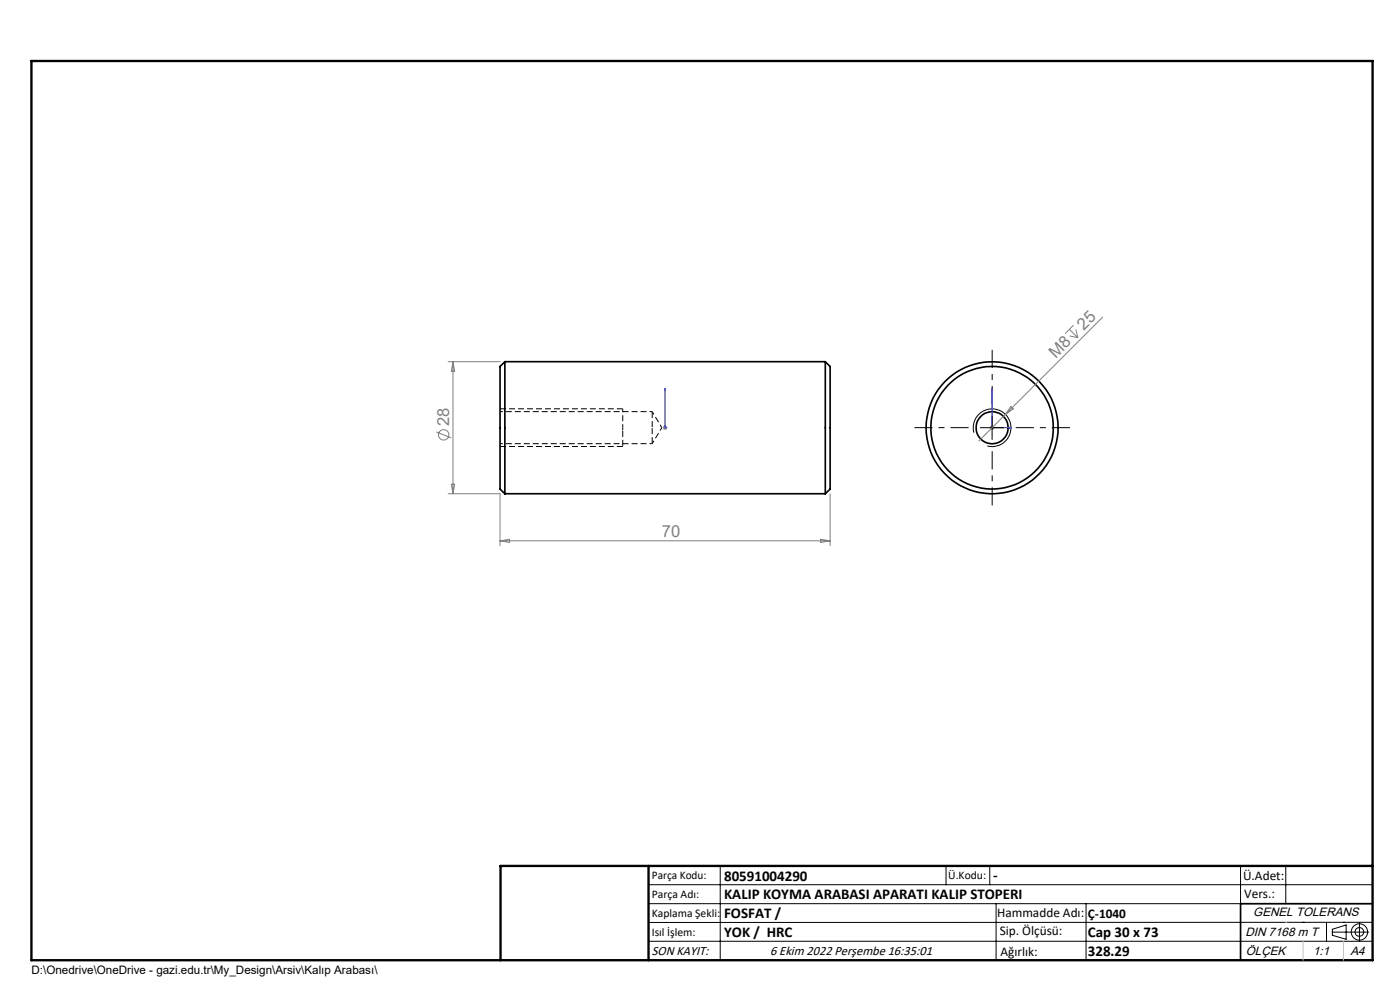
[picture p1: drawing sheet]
<svg xmlns="http://www.w3.org/2000/svg" width="297mm" height="210mm" viewBox="0 0 297 210" stroke-linecap="round" stroke-linejoin="round" font-family="sans-serif">
<path d="M132.1 91.3v3.4M138.4 90.7v-3.4M138.4 94.1v-3.4" fill="none" stroke="#000" stroke-width=".21" stroke-dasharray="1.3 .6" stroke-dashoffset="-.1" stroke-linecap="butt"/>
<path d="M106.1 94.1h32.3M138.4 87.3h-32.3" fill="none" stroke="#000" stroke-width=".21" stroke-dasharray="1.3 .6" stroke-dashoffset=".7" stroke-linecap="butt"/>
<path d="M138.4 94.1l2-3.4M140.4 90.7l-2-3.4" fill="none" stroke="#000" stroke-width=".21" stroke-dasharray="1.3 .6" stroke-dashoffset=".6" stroke-linecap="butt"/>
<g fill="none" stroke="#000" stroke-width=".35">
<path d="M107.1 76.7v28M107.1 76.7l-1 1v26l1 1M107.1 76.7h68M175.1 76.7v28M175.1 76.7l1 1v26l-1 1M107.1 104.7h68M291.2 191.7h-28v12"/>
<circle cx="210.5" cy="90.7" r="13"/>
<circle cx="210.5" cy="90.7" r="3.4"/>
<circle cx="210.5" cy="90.7" r="14"/>
</g>
<g fill="none" stroke="#808080" stroke-width=".21">
<path d="M95.1 76.7h11M96.1 76.7v28M96.1 76.7l.3 2h-.7zM226.9 69.9l1.8 1.7M226.9 71.3l1.8 .3M227.8 69l-1.8 1.8M228.2 69.9l.5 1.7M233.9 67.3l-26.3 26.2M92.5 91.6l3.2 1.3M140.6 90.7h1M140.7 90.4l.7 .7M141.1 90.2v1"/>
<path d="M141.4 90.4l-.7 .7M210 90.7h1M210.1 90.4l.7 .7M210.5 90.2v1M214.5 86.2l.4 .5-1.6 1.2zM95.1 104.7h11v11M95.7 102.7h.7l-.3 2zM106.1 114.7h70M106.1 114.7l2-.3v.7zM174.1 114.4l2 .3-2 .4zM176.1 104.7v11"/>
<circle cx="94.1" cy="92.3" r="1.1"/>
</g>
<g fill="none" stroke="#000" stroke-width=".21">
<path d="M206.6 91.8a4 4 0 0 1 3.5-5.1 4 4 0 0 1 4.3 4.4 4 4 0 0 1-5 3.5M208 90.7h5M210.5 88.2v5M137.6 187.7h153.6M137.6 191.7h153.6M137.6 199.7h153.6M152.8 183.7v20M200.7 183.7v4M210 183.7v4M211.3 191.7v12M230.4 191.7v12M263.2 183.7v20"/>
<path d="M272.8 183.7v8M276.4 195.6h.1M281.4 195.6v4.1M282.6 197.7h7.8M282.6 197.1l3-.9v3l-3-.8zM285 195.6h.1M288.4 195.8v3.8M291.2 195.6l-153.6 .1"/>
<circle cx="288.4" cy="197.7" r="1.74"/>
<circle cx="288.4" cy="197.7" r=".93"/>
</g>
<path d="M132.1 86.7v4" fill="none" stroke="#000" stroke-width=".21" stroke-dasharray="1.3 .6" stroke-dashoffset=".5" stroke-linecap="butt"/>
<path d="M141.1 90.6v.2zM141.1 82.4v.4v-.4M141.1 90.7h.1M141.1 82.4v8.3M210.5 82.4v8.3h4.1M210.5 82.4l.1 .4h-.2zM214.2 90.6l.4 .1-.4 .1z" fill="none" stroke="#00f" stroke-width=".21"/>
<path d="M205.5 90.7h-11.5M210.5 85.7v-11.5M210.5 95.7v11.5M215.5 90.7h11.5" fill="none" stroke="#000" stroke-width=".21" stroke-dasharray="15.2 1.3 1.3 1.3" stroke-dashoffset="11.4" stroke-linecap="butt"/>
<path d="M106.1 94.7h26M132.1 86.7h-26M132.1 90.7v.6" fill="none" stroke="#000" stroke-width=".21" stroke-dasharray="1.3 .6" stroke-linecap="butt"/>
<path d="M106.2 203.7h185" fill="none" stroke="#000" stroke-width=".25"/>
<path d="M6.7 12.9h284.5v190.8h-284.5zM137.6 183.7v20M291.2 183.7h-185v20" fill="none" stroke="#000" stroke-width=".5"/>
<path d="M272.8 195.6h.1M276.4 199.7v4M285 199.7v4" fill="none" stroke="#c0c0c0" stroke-width=".21"/>
<g fill="#00f">
<path d="M141.1 90.6v.2zM141.1 82.4v.4z"/>
<path d="M214.2 90.6l.4 .1-.4 .1zM210.5 82.4l.1 .4h-.2z"/>
</g>
<g font-size="3.5" fill="#808080">
<text x="229.9" y="70.2" transform="rotate(-45 229.9 70.2)">25</text>
<text x="224" y="76.1" transform="rotate(-45 224 76.1)">M8</text>
<text x="95.3" y="90.4" transform="rotate(-90 95.3 90.4)">28</text>
<text x="140.4" y="113.9">70</text>
</g>
<g font-size="3.2">
<text x="153.6" y="186.8">80591004290</text>
<text x="153.6" y="190.8">KALIP KOYMA ARABASI APARATI KALIP STOPERI</text>
<text x="210.7" y="186.6">-</text>
<text x="153.6" y="194.8">FOSFAT /</text>
<text x="153.6" y="198.8">YOK / HRC</text>
<text x="230.8" y="198.7">Cap 30 x 73</text>
<text x="230.8" y="202.8">328.29</text>
</g>
<g font-size="2.8">
<text x="263.7" y="186.7">Ü.Adet:</text>
<text x="263.9" y="190.5">Vers.:</text>
<text x="211.5" y="194.5">Hammadde Adı:</text>
<text x="230.8" y="194.7">Ç-1040</text>
<text x="138.3" y="202.6">SON KAYIT:</text>
<text x="163.4" y="202.6">6 Ekim 2022 Perşembe 16:35:01</text>
<text x="212.1" y="198.4">Sip. Ölçüsü:</text>
<text x="212.2" y="202.7">Ağırlık:</text>
</g>
<g font-size="2.6">
<text x="265.9" y="194.4">GENEL TOLERANS</text>
<text x="264.2" y="198.5">DIN 7168 m T</text>
<text x="264.3" y="202.6">ÖLÇEK</text>
<text x="278.5" y="202.6">1:1</text>
<text x="286.5" y="202.6">A4</text>
</g>
<g font-size="2.5">
<text x="138.3" y="186.4">Parça Kodu:</text>
<text x="138.3" y="190.5">Parça Adı:</text>
<text x="201.2" y="186.5">Ü.Kodu:</text>
<text x="138.3" y="194.5">Kaplama Şekli:</text>
<text x="138.3" y="198.6">Isıl İşlem:</text>
<text x="6.7" y="206.7">D:\Onedrive\OneDrive - gazi.edu.tr\My_Design\Arsiv\Kalıp Arabası\</text>
</g>
</svg>
